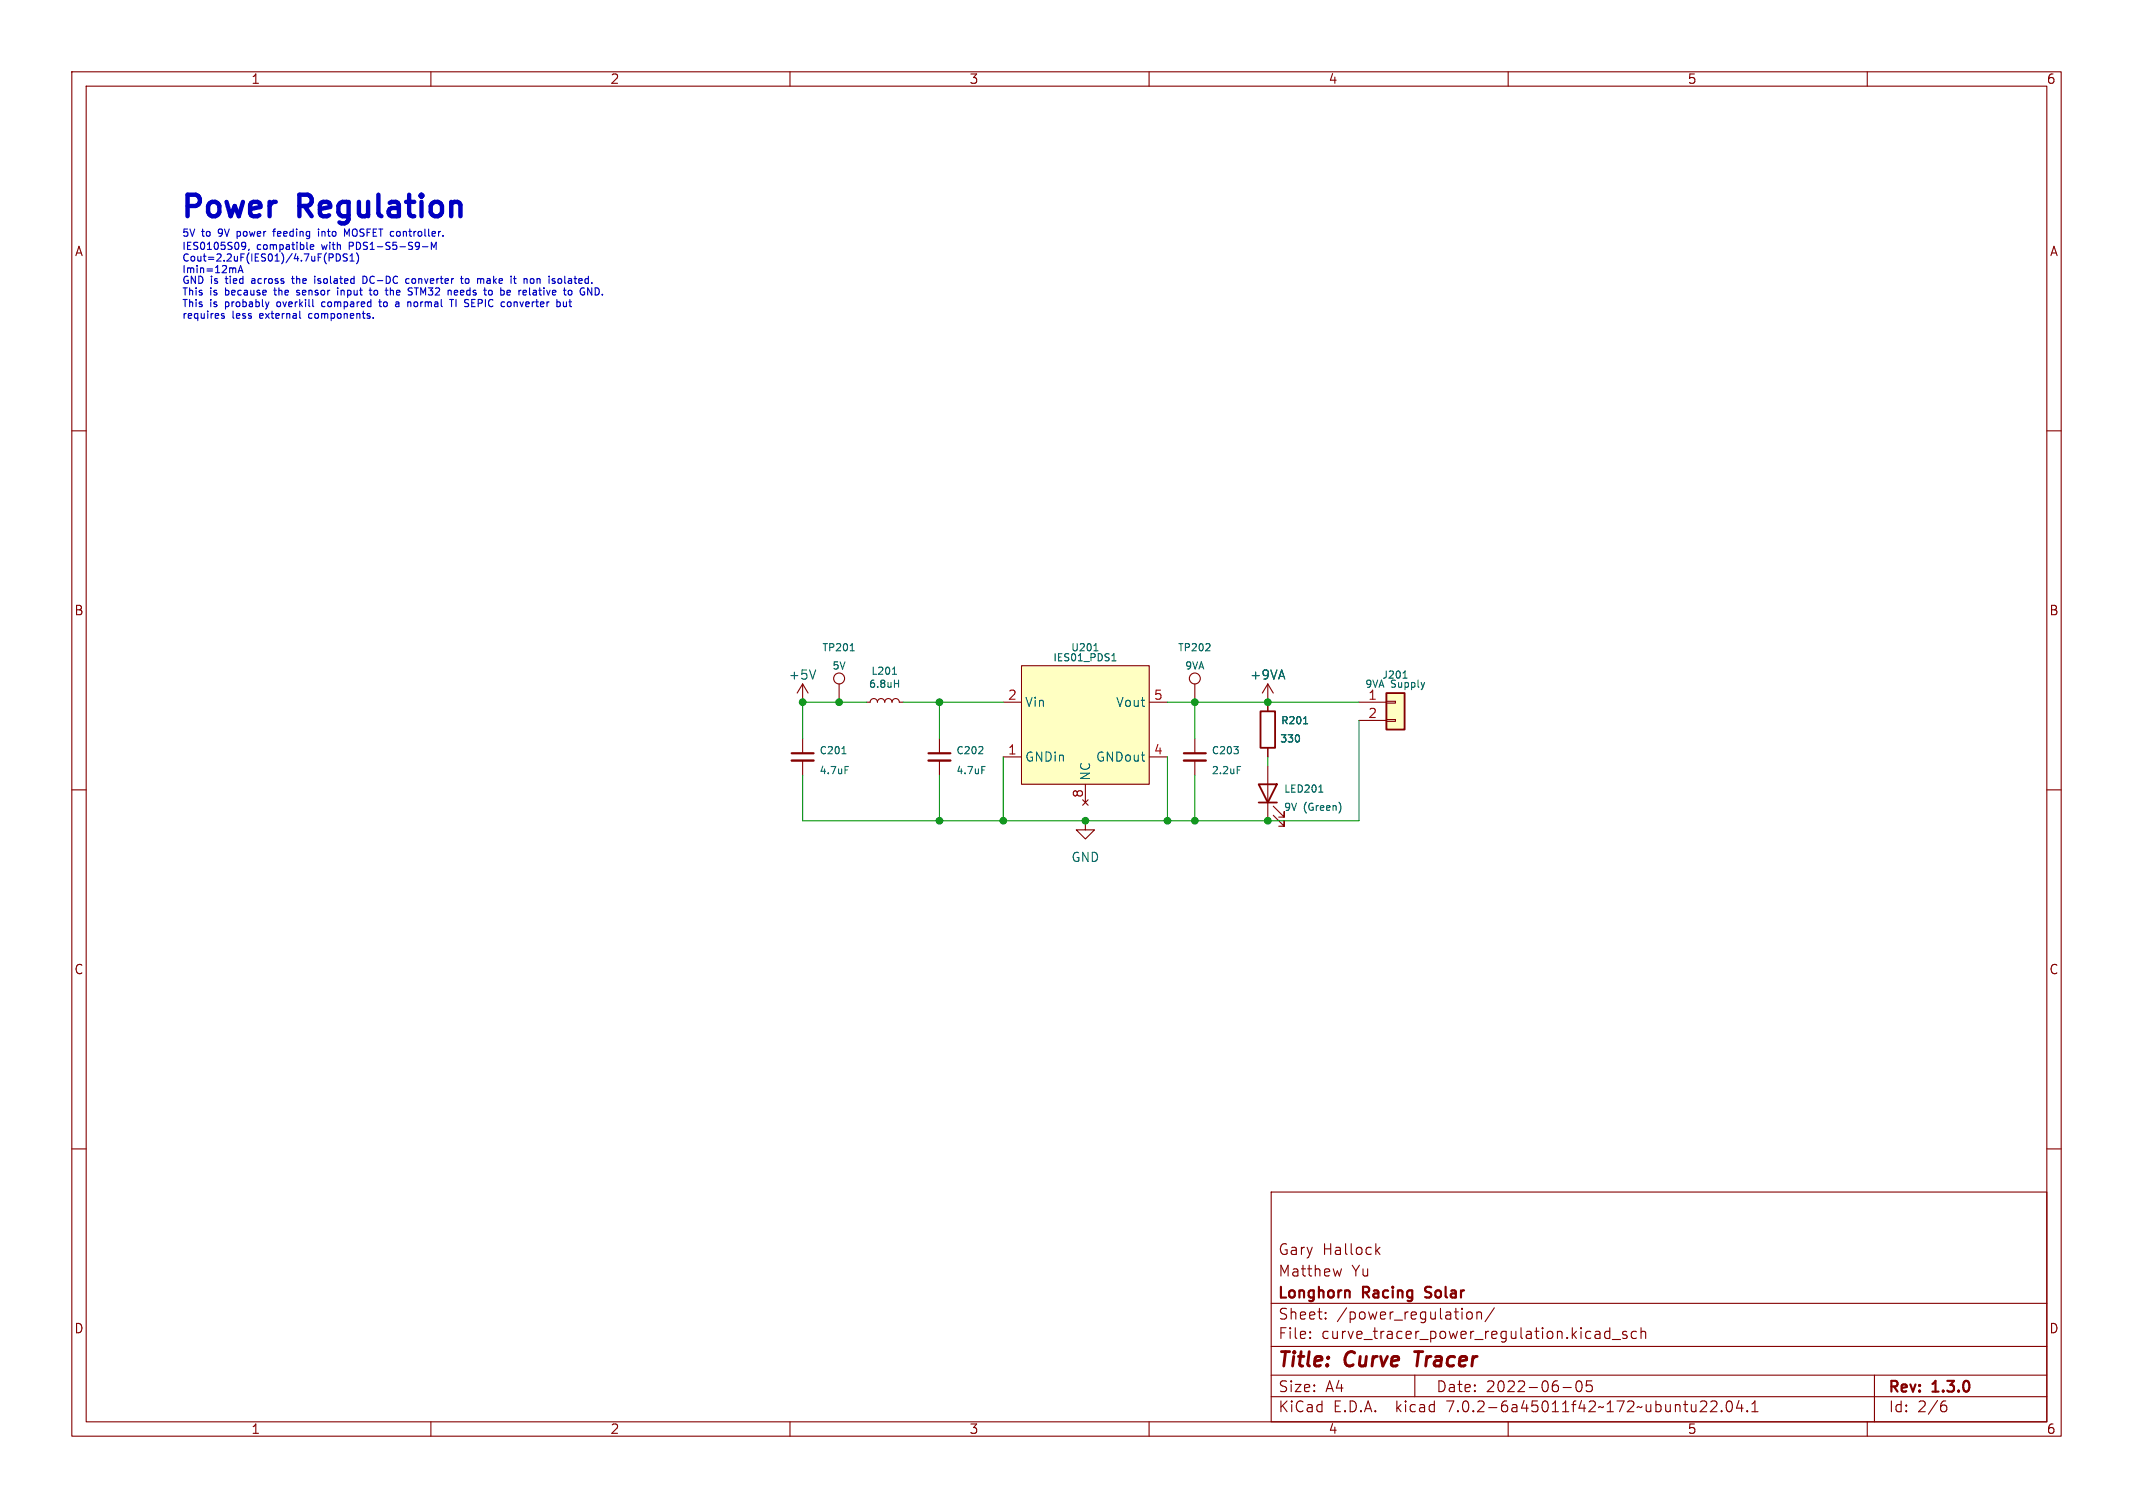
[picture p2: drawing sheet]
<svg xmlns="http://www.w3.org/2000/svg" width="297mm" height="210mm" viewBox="0 0 297 210" stroke-linecap="round" stroke-linejoin="round" font-family="sans-serif">
<g fill="none" stroke="#840000" stroke-width=".15">
<path d="M10 10h277v190h-277zM12 12h273v186h-273zM60 10v2M110 10v2M160 10v2M210 10v2M260 10v2M10 60h2M285 60h2M111.8 95.3v2.5M111.8 95.3l-.8 1.2M111.8 95.3l.7 1.2"/>
<path d="M116.8 95.3v2.5M120.6 97.8h.6a.51 .51 0 0 1 .5-.5 .51 .51 0 0 1 .5 .5 .51 .51 0 0 1 .5-.5 .51 .51 0 0 1 .5 .5 .51 .51 0 0 1 .5-.5 .51 .51 0 0 1 .5 .5 .51 .51 0 0 1 .5-.5 .51 .51 0 0 1 .5 .5h.5M139.7 97.8h2.5M142.2 92.7h17.8v16.5h-17.8zM160 97.8h2.6M166.4 95.3v2.5M176.5 95.3l-.7 1.2M176.5 95.3v3.8M176.5 95.3l.8 1.2M189.2 97.8h3.8M193 97.7h1.3v.2h-1.3zM10 110h2"/>
<path d="M111.8 102.9v2M111.8 105.9v2.1M130.8 102.9v2M130.8 105.9v2.1M139.7 105.4h2.5M150.7 111.4l.8 .7M151.1 114.3v1.3h1.3l-1.3 1.2-1.2-1.2h1.2M151.1 109.2v2.6M151.5 111.4l-.8 .7M160 105.4h2.6M166.4 102.9v2M166.4 105.9v2.1"/>
<path d="M176.5 104.1v1.3M176.5 106.7v7.6M177.3 113.5l1.5 1.6v-.8v.8h-.7M177.3 112.3l1.5 1.5v-.8v.8h-.7M189.2 100.3h3.8M193 100.2h1.3v.3h-1.3zM285 110h2M10 160h2M285 160h2M177 166h108v32h-108zM186.8 176.7l-.3 1M191.7 174.1l.4 .6"/>
<path d="M192.1 173.7l-.5 .6M60 198v2M110 198v2M160 198v2M177 194.5h108M177 191.5h108M177 187.5h108M177 181.5h108M182.4 186.3h.1l-.1 .1M182.4 185.5h.1l-.1 .1M184.6 183.6v.1M184.6 182.8v.1"/>
<path d="M197 191.5v3M204.4 182.8a.41 .41 0 0 1 .6 .2v.4a.41 .41 0 0 1-.4 .3 .41 .41 0 0 1-.4-.3v-.4zM205.6 182.8a.37 .37 0 0 1 .7 .1v.8M205.6 182.7v1M208.1 182.1l-1.3 2M210 198v2M217.6 193.2h1.2M219.6 192.4a.36 .36 0 0 1 .6 .2 .77 .77 0 0 1-.4 1.2 1 1 0 0 1-.2-1.4zM221.6 192.3h-.7v.7l.2-.1h.5l.1 .3-.1 .5-.2 .1h-.3l-.2-.1M224.1 184.9v1.5M224.1 185.5l-.4-.1-.3 .3v.4l.2 .2 .1 .1 .4-.1M224.5 186.5h1.1"/>
<path d="M226.5 185.5l-.4-.1-.2 .2 .1 .2 .5 .2 .1 .1-.1 .2-.1 .1-.5-.1M227.9 185.5l-.5-.1-.3 .3v.4l.2 .2 .1 .1 .5-.1M228.5 185.5a.37 .37 0 0 1 .6 .1v.8M228.5 184.9v1.5M237.5 195.2a.41 .41 0 0 1 .1 .5l-.9 .9h.9M238.2 195.2l.2-.1 .5 .1a.41 .41 0 0 1 .1 .5l-.9 .9h1M239.7 196.5h.1l-.1 .1M239.7 196.5h-.1l.1 .1M239.7 196.5v.1M240.5 195.2a.36 .36 0 0 1 .4-.1 .36 .36 0 0 1 .2 .3 .77 .77 0 0 1-.4 1.2 .91 .91 0 0 1-.2-1.4zM242.1 195l-.3 1.1h.9M242.5 195.6v1"/>
<path d="M243.3 196.5h.1l-.1 .1M243.3 196.5h-.1l.1 .1M243.3 196.5v.1M243.9 196.6h.9M243.9 195.5l.5-.4v1.5M260 198v2M261 191.5v6.5M270.5 195.7h.4l.2 .3-.1 .5-.2 .1h-.3M270.9 195.1l-.4 .1"/>
<circle cx="116.8" cy="94.5" r=".76"/>
<circle cx="166.4" cy="94.5" r=".76"/>
</g>
<path d="M197 188.2h1.1" fill="none" stroke="#840000" stroke-width=".4"/>
<g fill="none" stroke="#006464" stroke-width=".15">
<path d="M113.6 93.3l-.4 1.3M118.4 90.6h.6M124.3 93.9h.5M124.5 95.2h.6M125.1 94.7v1M152.3 90.6h.6M154.8 92h.6M154.9 91.3l.2-.3v1M195.5 93.6l.1-.2v1M117.2 105h.6M117.7 106.7h.4M136.2 105h.7"/>
<path d="M136.7 106.7h.5M136.8 104.1v.3M172.3 106.7h.5M181.5 100.8h.6M183.6 110.3h.6M186.6 112l.1 .4-.1 .6"/>
</g>
<path d="M110.2 105.9h3.1M129.3 105.9h3M164.8 105.9h3.1" fill="none" stroke="#840000" stroke-width=".33"/>
<path d="M110.2 104.9h3.1M129.3 104.9h3M164.8 104.9h3.1" fill="none" stroke="#840000" stroke-width=".3"/>
<g fill="#ffffc2" stroke="#ffffc2" stroke-width=".14">
<path d="M193 96.5h2.6v5.1h-2.6z"/>
<path d="M142.2 92.7h17.8v16.5h-17.8z"/>
</g>
<path d="M175.5 99.1h2v5h-2zM193 96.5h2.6v5.1h-2.6zM175.3 109.2h2.5l-1.3 2.6zM175.3 111.8h2.5" fill="none" stroke="#840000" stroke-width=".25"/>
<g fill="none" stroke="#0000c2" stroke-width=".15">
<path d="M33.2 38l.3-1 .3 1M33.3 37.7h.4M34.1 33.8h.1a.66 .66 0 0 1-.3 .9M34.2 34.2l-.1 .1-.3 .1M34.7 34.7l-.1 .2M38 32.2h.4M38.2 31.9l-.1 1M40.6 38.8h.4M40.7 38.5l.1 .9M43.2 34.4l.5-.1-.1-.2h-.2l-.2 .1 .1 .5h.3M43.8 38.5v.1M43.8 38.8v.7"/>
<path d="M44.4 32.2v.7M46.3 35.4l.1 .1-.1 .3M46.8 35.4a.51 .51 0 0 1 .6 .5 .51 .51 0 0 1-.6 .5zM48 31.9v1M48.4 35.4h-.4l-.2 .1v.2l.5 .2 .1 .3-.2 .2-.4-.1M48.7 36.4h.6M48.7 35.6l.3-.2v1M49.7 35.3a1.16 1.16 0 0 1-.1 1.4M51 38.6l-.5-.1v1l.5-.2M57 38.8h-.3l-.2 .2 .1 .4h.4M58.8 34.4h.8M60.1 34.7v-1l.3 .8 .3-.8v1"/>
<path d="M64.1 38.8h.4M64.3 38.5v.8l.2 .2M65.1 38.8h-.2l-.1 .2v.4l.3 .1M67.1 38.8l.3 .1v.6M71.5 38.8h.4M71.7 39.4l.2 .1M73.9 38.9l.3-.1 .2 .2M74.4 39.3l-.2 .2-.3-.1M78 38.8h-.2l-.1 .2v.4l.3 .1M30.8 43.9l.5 .2-.2 .2h-.3M31.2 43.7h-.2l-.2 .1M37.4 42l-.2 .7"/>
<path d="M41.3 41l.1 .1M41.4 40.4l-.1 .2 .1 .2M41.7 43.3v.9l.2 .1M43.6 42.7h.1M45 42l-.2 .2v.3l.2 .2M47 40.1v.1M47 40.4v.7M51.4 40.4h.4M51.5 40.1v.8l.3 .2M52 44.2v.1M52.7 42h.4M52.9 41.7v.9l.2 .1"/>
<path d="M53.6 40.4h.4M53.9 41.1h.1M55.1 42.1l.3-.1 .1 .2M55.1 42.7h.4M55.5 42.3l-.4 .1M57 40.6l.3 .1 .1 .2-.2 .2h-.2M57 40.1h.4M57.2 42.1v.6M62.6 41.7h.6M62.9 41.7v1M63.4 40.4l-.1 .2v.3l.1 .2M63.7 40.7l-.4 .1"/>
<path d="M68 40.6l.2-.2 .2 .1 .1 .1-.1 .4-.2 .1-.2-.2M70.6 40.5l.3-.1 .2 .3-.5 .1M70.6 41h.4M70.7 42.7h.3M71 42l-.3 .1M73.7 40.1v.8l.2 .2M77.6 42h.2l.2 .2v.4l-.4 .1M78.4 42l.1 .7h.2l.2-.1M78.9 42v.7M79.2 40.5l.1-.1 .3 .1v.4l-.1 .1-.2 .1-.1-.1zM81.8 40.1l.6 1v-1"/>
</g>
<path d="M120.6 97.8h-8.8v5.1M125.7 97.8h14M130.8 97.8v5.1M162.6 97.8h26.6M166.4 97.8v5.1M130.8 108v6.3M139.7 105.4v8.9M162.6 105.4v8.9M166.4 108v6.3M176.5 105.4v1.3M189.2 100.3v14h-77.4v-6.3" fill="none" stroke="#009600" stroke-width=".15"/>
<g fill="#009600" stroke="#009600" stroke-width=".15">
<circle cx="166.4" cy="114.3" r=".46"/>
<circle cx="162.6" cy="114.3" r=".46"/>
<circle cx="151.1" cy="114.3" r=".46"/>
<circle cx="176.5" cy="97.8" r=".46"/>
<circle cx="176.5" cy="114.3" r=".46"/>
<circle cx="166.4" cy="97.8" r=".46"/>
<circle cx="139.7" cy="114.3" r=".46"/>
<circle cx="130.8" cy="97.8" r=".46"/>
<circle cx="130.8" cy="114.3" r=".46"/>
<circle cx="111.8" cy="97.8" r=".46"/>
<circle cx="116.8" cy="97.8" r=".46"/>
</g>
<g font-size="4.2" fill="#0000c2">
<text x="25.4" y="30.5">Power</text>
<text x="41.9" y="30.5">Regulation</text>
</g>
<g font-size="2.8" fill="#840000">
<text x="178" y="190.8">Title:</text>
<text x="187.4" y="190.8">Curve</text>
<text x="197.7" y="190.8">Tracer</text>
</g>
<g font-size="2.1" fill="#840000">
<text x="178" y="177.9">Matthew</text>
<text x="178" y="174.9">Gary</text>
<text x="184.2" y="174.9">Hallock</text>
<text x="188.2" y="177.9">Yu</text>
<text x="178" y="183.9">Sheet:</text>
<text x="178" y="181.1">Longhorn</text>
<text x="186.2" y="183.9">/power_regulation/</text>
<text x="189.9" y="181.1">Racing</text>
<text x="199" y="181.1">Solar</text>
<text x="178" y="186.6">File:</text>
<text x="184" y="186.6">curve_tracer_power_regulation.kicad_sch</text>
<text x="178" y="196.8">KiCad</text>
<text x="178" y="194">Size:</text>
<text x="184.6" y="194">A4</text>
<text x="185.7" y="196.8">E.D.A.</text>
<text x="194.4" y="196.8">kicad</text>
<text x="200" y="194">Date:</text>
<text x="201.5" y="196.8">7.0.2-6a45011f42~172~ubuntu22.04.1</text>
<text x="206.9" y="194">2022-06-05</text>
<text x="263" y="194.2">Rev:</text>
<text x="263" y="196.8">Id:</text>
<text x="267" y="196.8">2/6</text>
<text x="269.2" y="194.2">1.3.0</text>
</g>
<g font-size="1.8" fill="#840000">
<text x="35" y="11.8">1</text>
<text x="85" y="11.8">2</text>
<text x="135" y="11.8">3</text>
<text x="185" y="11.8">4</text>
<text x="235" y="11.8">5</text>
<text x="285" y="11.8">6</text>
<text x="10.4" y="35.8">A</text>
<text x="285.4" y="35.8">A</text>
<text x="10.3" y="85.8">B</text>
<text x="285.3" y="85.8">B</text>
<text x="10.3" y="135.8">C</text>
<text x="285.3" y="135.8">C</text>
<text x="10.3" y="185.8">D</text>
<text x="285.3" y="185.8">D</text>
<text x="35" y="199.8">1</text>
<text x="85" y="199.8">2</text>
<text x="135" y="199.8">3</text>
<text x="185" y="199.8">4</text>
<text x="235" y="199.8">5</text>
<text x="285" y="199.8">6</text>
</g>
<g font-size="1.8" fill="#006464">
<text x="109.8" y="94.8">+5V</text>
<text x="174" y="94.8">+9VA</text>
<text x="142.7" y="98.6">Vin</text>
<text x="155.3" y="98.6">Vout</text>
<text x="190.5" y="97.5">1</text>
<text x="142.7" y="106.2">GNDin</text>
<text x="152.5" y="106.2">GNDout</text>
<text x="152" y="108.7" transform="rotate(-90 152 108.7)">NC</text>
<text x="149.1" y="120.2">GND</text>
</g>
<g font-size="1.8" fill="#a90000">
<text x="140.3" y="97.5">2</text>
<text x="160.6" y="97.5">5</text>
<text x="190.5" y="100.1">2</text>
<text x="140.3" y="105.2">1</text>
<text x="160.6" y="105.2">4</text>
<text x="150.9" y="111.2" transform="rotate(-90 150.9 111.2)">8</text>
</g>
<g font-size="1.4" fill="#0000c2">
<text x="25.4" y="33">5V</text>
<text x="25.4" y="34.9">IES0105S09,</text>
<text x="28.2" y="33">to</text>
<text x="30.6" y="33">9V</text>
<text x="33.3" y="33">power</text>
<text x="35.8" y="34.9">compatible</text>
<text x="38.6" y="33">feeding</text>
<text x="45" y="34.9">with</text>
<text x="45" y="33">into</text>
<text x="48.8" y="33">MOSFET controller.</text>
<text x="48.9" y="34.9">PDS1-S5-S9-M</text>
<text x="25.4" y="36.5">Cout=2.2uF(IES01)/4.7uF(PDS1)</text>
<text x="25.4" y="38.1">Imin=12mA</text>
<text x="25.4" y="39.6">GND is</text>
<text x="25.4" y="41.2">This</text>
<text x="29.3" y="41.2">is</text>
<text x="31.5" y="41.2">because</text>
<text x="31.6" y="39.6">tied</text>
<text x="35.4" y="39.6">across</text>
<text x="38.6" y="41.2">the</text>
<text x="41.2" y="39.6">the</text>
<text x="41.8" y="41.2">sensor</text>
<text x="44.5" y="39.6">isolated</text>
<text x="47.7" y="41.2">input</text>
<text x="51.4" y="39.6">DC-DC</text>
<text x="52.4" y="41.2">to</text>
<text x="54.8" y="41.2">the</text>
<text x="57.6" y="39.6">converter</text>
<text x="58.1" y="41.2">STM32</text>
<text x="63.8" y="41.2">needs</text>
<text x="65.5" y="39.6">to</text>
<text x="67.9" y="39.6">make</text>
<text x="69.1" y="41.2">to</text>
<text x="71.5" y="41.2">be</text>
<text x="72.7" y="39.6">it</text>
<text x="74.2" y="41.2">relative</text>
<text x="74.7" y="39.6">non</text>
<text x="78.4" y="39.6">isolated.</text>
<text x="80.7" y="41.2">to</text>
<text x="83.1" y="41.2">GND.</text>
<text x="25.4" y="42.8">This</text>
<text x="25.4" y="44.5">requires</text>
<text x="29.3" y="42.8">is</text>
<text x="31.5" y="42.8">probably</text>
<text x="32.4" y="44.5">less</text>
<text x="36.3" y="44.5">external</text>
<text x="38.9" y="42.8">overkill</text>
<text x="43.3" y="44.5">components.</text>
<text x="45.3" y="42.8">compared</text>
<text x="53.5" y="42.8">to</text>
<text x="56" y="42.8">a</text>
<text x="57.8" y="42.8">normal</text>
<text x="63.9" y="42.8">TI SEPIC</text>
<text x="71.4" y="42.8">converter</text>
<text x="79.3" y="42.8">but</text>
</g>
<g font-size="1.4" fill="#006464">
<text x="114.4" y="90.9">TP201</text>
<text x="115.8" y="93.4">5V</text>
<text x="120.9" y="95.9">6.8uH</text>
<text x="121.3" y="94.1">L201</text>
<text x="146.6" y="92.3">IES01_PDS1</text>
<text x="149.1" y="90.9">U201</text>
<text x="164" y="90.9">TP202</text>
<text x="164.9" y="93.4">9VA</text>
<text x="190" y="95.9">9VA</text>
<text x="192.4" y="94.7">J201</text>
<text x="193.6" y="95.9">Supply</text>
<text x="178.3" y="101">R201</text>
<text x="114" y="105.2">C201</text>
<text x="114" y="108">4.7uF</text>
<text x="133.1" y="105.2">C202</text>
<text x="133.1" y="108">4.7uF</text>
<text x="168.7" y="105.2">C203</text>
<text x="168.7" y="108">2.2uF</text>
<text x="178.2" y="103.6">330</text>
<text x="178.7" y="113.1">9V</text>
<text x="178.7" y="110.5">LED201</text>
<text x="181.5" y="113.1">(Green)</text>
</g>
</svg>
